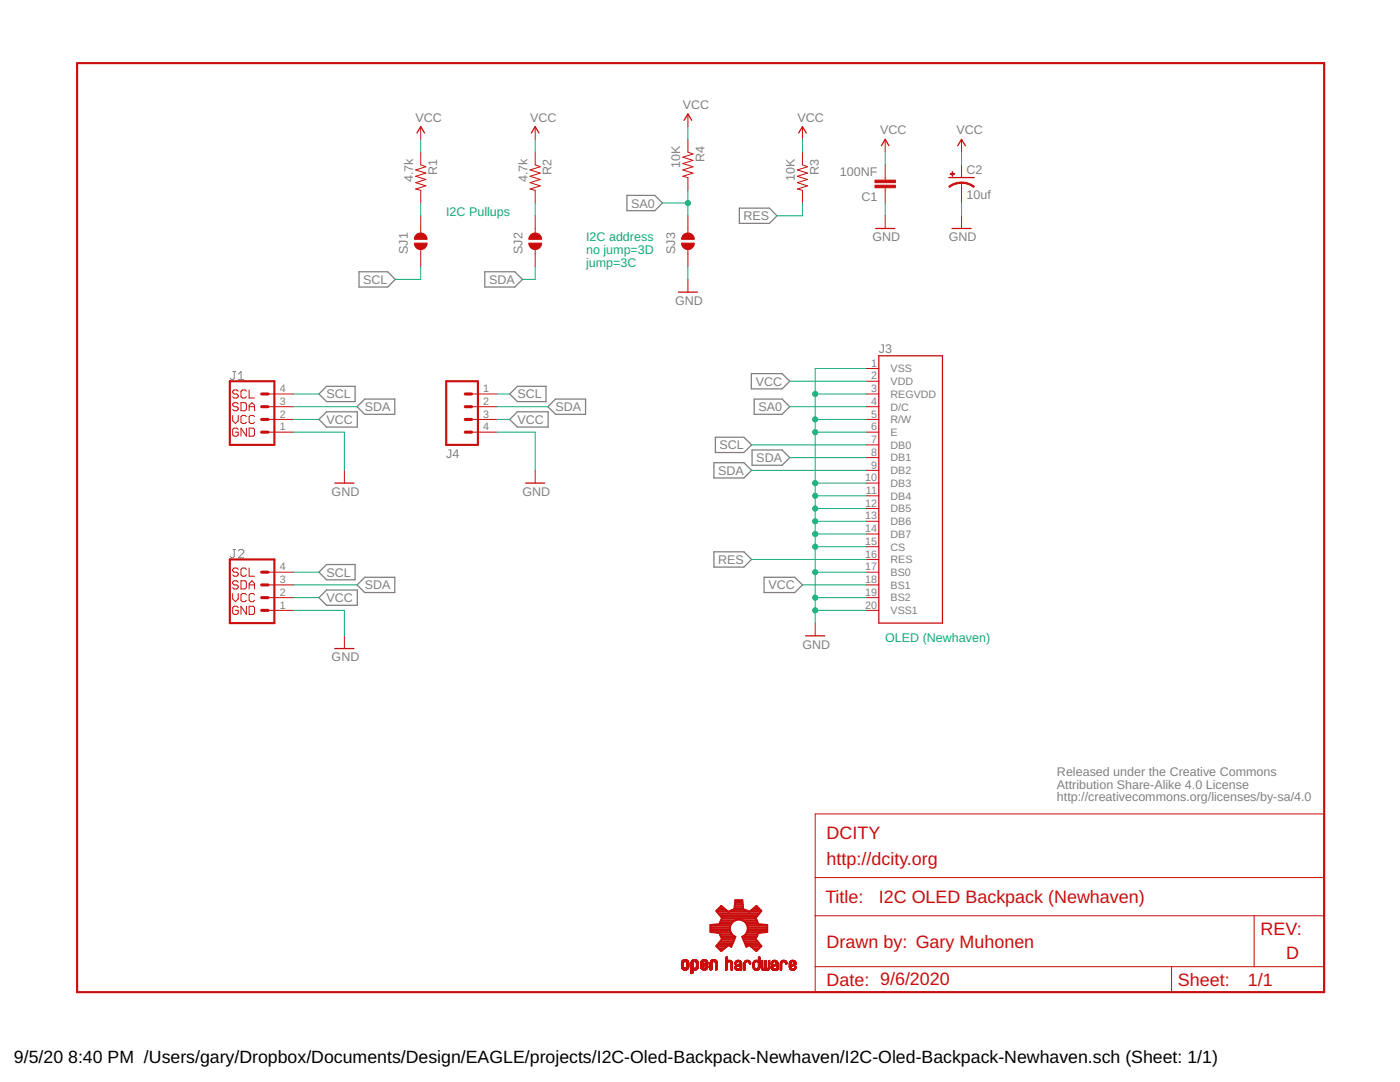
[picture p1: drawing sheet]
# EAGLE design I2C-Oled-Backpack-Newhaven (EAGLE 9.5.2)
U$1 (DOCFIELD-WHT): COMPANYNAME: DCITY; COMPANYWEBSITE: http://dcity.org; DATE: 9/6/2020; DRAWNBY: Gary Muhonen; TITLE: I2C OLED Backpack (Newhaven); VERSION: D

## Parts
C1  100NF  CAP0805  [0805-CAP]
C2  10uf  CAP_POL0805  [0805-POL]
J1  QWIIC_RIGHT_ANGLE  QWIIC_CONNECTORJS-1MM  [JST04_1MM_RA]
J2  QWIIC_RIGHT_ANGLE  QWIIC_CONNECTORJS-1MM  [JST04_1MM_RA]
J3  LCD-NEWHAVEN-LOCK  [1X20_LOCK]
J4  M04LOCK  [1X04_LOCK]
LOGO1  OSHW-LOGOS  [OSHW-LOGO-S]
R1  4.7k  RESISTOR0805  [0805-RES]
R2  4.7k  RESISTOR0805  [0805-RES]
R3  10K  RESISTOR0805  [0805-RES]
R4  10K  RESISTOR0805  [0805-RES]
SJ1  SOLDERJUMPERNC  [SJ_2S]
SJ2  SOLDERJUMPERNC  [SJ_2S]
SJ3  SOLDERJUMPERNC  [SJ_2S]
U$2  CREATIVE_COMMONS  [CREATIVE_COMMONS]

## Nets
GND: C1.1 C2.- J1.1 J2.1 J3.1(VSS) J3.3(REGVDD) J3.5(R/W) J3.6(E) J3.10(DB3) J3.11(DB4) J3.12(DB5) J3.13(DB6) J3.14(DB7) J3.15(CS) J3.17(BS0) J3.19(BS2) J3.20(VSS1) J4.4 SJ3.1
N$1: R1.2 SJ1.2
N$2: R2.2 SJ2.2
RES: J3.16(RES) R3.2
SA0: J3.4(D/C) R4.2 SJ3.2
SCL: J1.4 J2.4 J3.7(DB0) J4.1 SJ1.1
SDA: J1.3 J2.3 J3.8(DB1) J3.9(DB2) J4.2 SJ2.1
VCC: C1.2 C2.+ J1.2 J2.2 J3.2(VDD) J3.18(BS1) J4.3 R1.1 R2.1 R3.1 R4.1

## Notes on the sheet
- I2C Pullups
- I2C address
- no jump=3D
- jump=3C
- OLED (Newhaven)

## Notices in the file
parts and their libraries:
0: Released under the Creative Commons
0: http://creativecommons.org/licenses/by-sa/4.0
